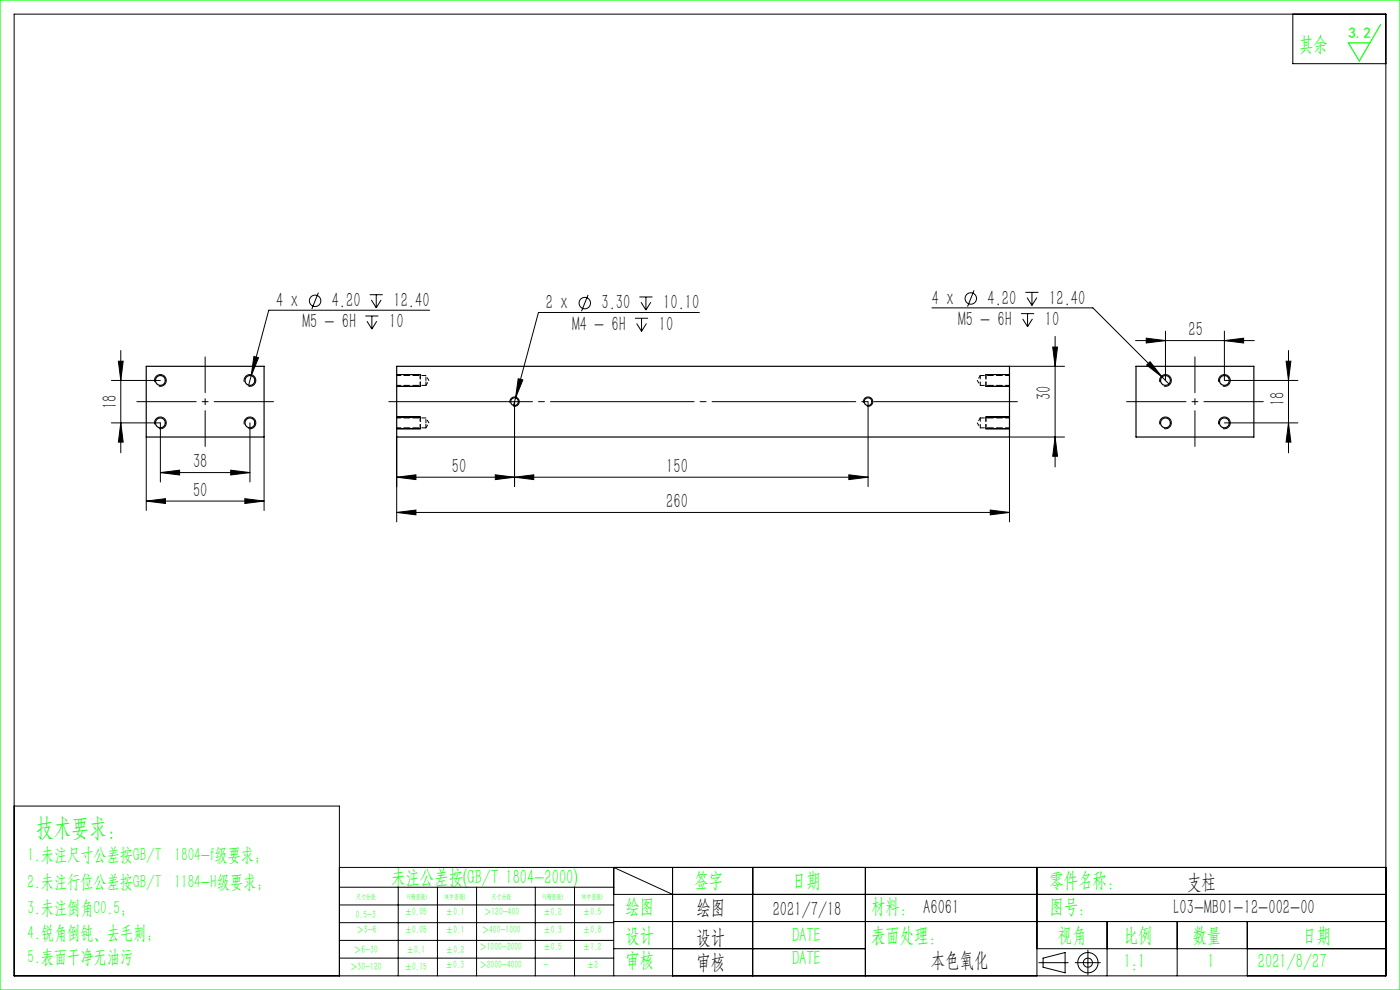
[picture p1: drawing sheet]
<svg xmlns="http://www.w3.org/2000/svg" width="297mm" height="210mm" viewBox="0 0 297 210" stroke-linecap="round" stroke-linejoin="round" font-family="sans-serif">
<g fill="none" stroke="#000" stroke-width=".21">
<path d="M3 3h291v204h-291zM274.3 3v10.5h19.7M25.1 76.6h1l-.5 4.1zM25.6 74.4v21.7M53.9 75.6l.9 .3-1.5 3.8zM67.5 62.1l-1.3 3.4M77.5 67h2.8M77.8 68.1l1.1 1.7M78.4 62.5h2.8M78.8 63.6l1 1.7M78.9 67v2.8M79.8 62.5v2.8"/>
<path d="M79.9 68.1l-1 1.7M80.9 63.6l-1.1 1.7M84.2 79.5h5M91.2 65.8h-34.2l-4.2 15.9M124.8 62.6l-1.4 3.4M134.7 67.5h2.8M135.1 68.6l1 1.7M135.6 63h2.8M136 64.1l1 1.7M136.1 67.5v2.8M137 63v2.8M137.1 68.6l-1 1.7"/>
<path d="M138.1 64.1l-1.1 1.7M148.4 66.3h-34.2l-5.3 19.7M197.7 65.3h34.1l14.7 14.7M206.6 61.6l-1.3 3.4M209.2 79.5h5M214.2 77.7h11.6M216.6 66.5h2.8M216.9 67.6l1.1 1.7M217.5 62h2.8M217.9 63.1l1 1.7M218 66.5v2.8M218.9 62v2.8"/>
<path d="M219 67.6l-1 1.7M220 63.1l-1.1 1.7M223.3 73.6h1l-.5 4.1zM223.8 71.4v27.7M240.9 72.2h25.2M243.2 71.7l4 .5-4 .6zM244 76.7l2.5 3.3-3.2-2.6zM246.5 80l1.5 1.4M247.2 70.2v10.5M259.7 72.2l4.1-.5v1.1zM259.7 70.2v10.5h15.6M272.8 76.6h1.1l-.6 4.1z"/>
<path d="M273.3 74.4v21.7M23.6 89.7h10.4v12.5M23.6 80.7h10.4M25.6 89.7l.5 4.1h-1zM31 92.7v15.6M32.8 90a1.25 1.25 0 0 1 1.1-1.5 1.25 1.25 0 0 1 1.4 1.3 1.25 1.25 0 0 1-1.6 1.1M32.8 81a1.25 1.25 0 0 1 1.1-1.5 1.25 1.25 0 0 1 1.4 1.3 1.25 1.25 0 0 1-1.6 1.1M48.9 99.7l4.1 .5-4.1 .6zM51.8 81a1.25 1.25 0 0 1 1.1-1.5 1.25 1.25 0 0 1 1.4 1.3 1.25 1.25 0 0 1-1.6 1.1M51.8 90a1.25 1.25 0 0 1 1.1-1.5 1.25 1.25 0 0 1 1.4 1.3 1.25 1.25 0 0 1-1.6 1.1M53 89.7v12.5M56 92.7v15.6"/>
<path d="M84.2 82h5M84.2 91h5M84.2 88.5h5M84.2 92.7v18M108.2 85.5a1 1 0 0 1 .9-1.3 1 1 0 0 1 1.1 1.1 1 1 0 0 1-1.3 .9M109.2 85.2v18M109.9 80.3l1 .3-1.5 3.8zM183.2 85.5a1 1 0 0 1 .9-1.3 1 1 0 0 1 1.1 1.1 1 1 0 0 1-1.3 .9M184.2 85.2v18M209.2 82h5M209.2 91h5M209.2 88.5h5"/>
<path d="M223.8 92.7l.5 4.1h-1zM225.8 92.7h-11.6v18M246 90a1.25 1.25 0 0 1 1.1-1.5 1.25 1.25 0 0 1 1.4 1.3 1.25 1.25 0 0 1-1.6 1.1M246 81a1.25 1.25 0 0 1 1.1-1.5 1.25 1.25 0 0 1 1.4 1.3 1.25 1.25 0 0 1-1.6 1.1M258.5 81a1.25 1.25 0 0 1 1.1-1.5 1.25 1.25 0 0 1 1.4 1.3 1.25 1.25 0 0 1-1.6 1.1M258.5 90a1.25 1.25 0 0 1 1.1-1.5 1.25 1.25 0 0 1 1.4 1.3 1.25 1.25 0 0 1-1.6 1.1M259.7 89.7h15.6M273.3 89.7l.6 4.1h-1.1zM31 106.3l4.1-.5v1zM31 106.3h25M34 100.2l4.1-.5v1.1zM34 100.2h19"/>
<path d="M51.9 105.8l4.1 .5-4.1 .5zM84.2 108.7l4-.5v1zM84.2 101.2l4-.5v1zM84.2 108.7h130M84.2 101.2h100M105.1 100.7l4.1 .5-4.1 .5zM109.2 101.2l4-.5v1zM180.1 100.7l4.1 .5-4.1 .5zM210.1 108.2l4.1 .5-4.1 .5zM3 171h69v36M72 184h222M72 188.2h58.2"/>
<path d="M72 192h58.2M72 195.7h58.2M72 199.5h58.2M84.5 188.2v18.8M92.8 188.2v18.8M101.1 188.2v18.8M113.6 188.2v18.8M121.9 188.2v18.8M130.2 189.7h163.8M130.2 195.5h163.8M142.7 189.7l-12.5-5.7v23M142.7 184v23"/>
<path d="M159.7 184v23M183.6 184v23M220 184v23M234.9 195.5v11.5M249.7 195.5v11.5M264.6 195.5v11.5M72 203.2h58.2M130.2 201.2h53.4M220 201.2h74M220.4 204.2h6.2M221.3 203.2l4.7-1.1v4.3l-4.7-1.2zM228.1 204.2h5.3"/>
<path d="M230.8 201.5v5.3"/>
<circle cx="66.8" cy="63.8" r="1.21"/>
<circle cx="124.1" cy="64.3" r="1.21"/>
<circle cx="205.9" cy="63.3" r="1.21"/>
<circle cx="230.8" cy="204.2" r="2.15"/>
<circle cx="230.8" cy="204.2" r=".96"/>
</g>
<path d="M58 85.2h-29M239 85.2h29" fill="none" stroke="#000" stroke-width=".21" stroke-dasharray="30.5 1.3 1.3 1.3" stroke-dashoffset="17.9"/>
<path d="M43.5 75.7v19M253.5 94.7v-19" fill="none" stroke="#000" stroke-width=".21" stroke-dasharray="30.5 1.3 1.3 1.3" stroke-dashoffset="22.9"/>
<path d="M82.2 85.2h134" fill="none" stroke="#000" stroke-width=".21" stroke-dasharray="30.5 1.3 1.3 1.3" stroke-dashoffset="-.3"/>
<path d="M0 0h297v210h-297zM292.9 5.2l-4.5 7.7-2.4-3.8h4.6" fill="none" stroke="#0f0" stroke-width=".25"/>
<path d="M209.2 79.5v2.5M89.2 82v-2.5M89.2 91v-2.5M209.2 88.5v2.5" fill="none" stroke="#000" stroke-width=".21" stroke-dasharray="1.3 .6" stroke-dashoffset=".3"/>
<g fill="#000">
<path d="M25.1 76.6h1l-.5 4.1zM25.6 89.7l.5 4.1h-1z"/>
<path d="M223.8 92.7l.5 4.1h-1zM223.3 73.6h1l-.5 4.1zM273.3 89.7l.6 4.1h-1.1zM272.8 76.6h1.1l-.6 4.1z"/>
<path d="M34 100.2l4.1-.5v1.1zM48.9 99.7l4.1 .5-4.1 .6z"/>
<path d="M51.9 105.8l4.1 .5-4.1 .5zM31 106.3l4.1-.5v1z"/>
<path d="M84.2 108.7l4-.5v1zM210.1 108.2l4.1 .5-4.1 .5zM109.2 101.2l4-.5v1zM180.1 100.7l4.1 .5-4.1 .5zM84.2 101.2l4-.5v1zM105.1 100.7l4.1 .5-4.1 .5zM109.9 80.3l-.5 4.1 1.5-3.8zM243.2 71.7l4 .5-4 .6zM259.7 72.2l4.1-.5v1.1zM244 76.7l-.7 .7 3.2 2.6zM53.9 75.6l-.6 4.1 1.5-3.8z"/>
</g>
<g fill="none" stroke="#000" stroke-width=".25">
<path d="M31 77.7h25v15h-25zM84.2 77.7h130v15h-130zM241 77.7h25v15h-25z"/>
<circle cx="34" cy="89.7" r="1.05"/>
<circle cx="34" cy="80.7" r="1.05"/>
<circle cx="53" cy="89.7" r="1.05"/>
<circle cx="53" cy="80.7" r="1.05"/>
<circle cx="109.2" cy="85.2" r=".82"/>
<circle cx="184.2" cy="85.2" r=".82"/>
<circle cx="247.2" cy="89.7" r="1.05"/>
<circle cx="247.2" cy="80.7" r="1.05"/>
<circle cx="259.7" cy="89.7" r="1.05"/>
<circle cx="259.7" cy="80.7" r="1.05"/>
</g>
<path d="M208 79.7v2.1M90.4 89.7v-1M90.4 90.8v-1.1M90.4 80.7v-1M90.4 81.8v-1.1M208 88.7v2.1" fill="none" stroke="#000" stroke-width=".21" stroke-dasharray="1.3 .6" stroke-dashoffset=".5"/>
<path d="M90.4 79.7h-6.2M214.2 79.7h-6.2M84.2 90.8h6.2M84.2 81.8h6.2M90.4 88.7h-6.2M208 90.8h6.2M208 81.8h6.2M214.2 88.7h-6.2" fill="none" stroke="#000" stroke-width=".21" stroke-dasharray="1.3 .6" stroke-dashoffset=".4"/>
<path d="M208 79.7l-.7 1M90.4 90.8l.6-1.1M90.4 81.8l.6-1.1M91 89.7l-.6-1M91 80.7l-.6-1M207.3 89.7l.7 1.1M207.3 80.7l.7 1.1M208 88.7l-.7 1" fill="none" stroke="#000" stroke-width=".21" stroke-dasharray="1.3 .6" stroke-dashoffset=".6"/>
<text font-size="5.4" fill="#0f0" x="7.7" y="177.2">技术要求：</text>
<g font-size="4.4" fill="#0f0">
<text x="275.6" y="10.8">其余</text>
<text x="83" y="187.5">未注公差按(GB/T 1804-2000)</text>
<text x="147.3" y="188">签字</text>
<text x="168" y="188">日期</text>
<text x="222.6" y="188">零件名称：</text>
<text x="132.7" y="193.6">绘图</text>
<text x="184.8" y="193.6">材料： A6061</text>
<text x="222.6" y="193.6">图号：</text>
<text x="132.7" y="199.8">设计</text>
<text x="168" y="199.8">DATE</text>
<text x="184.8" y="199.8">表面处理：</text>
<text x="224.4" y="199.8">视角</text>
<text x="238.4" y="199.8">比例</text>
<text x="253" y="199.8">数量</text>
<text x="276.3" y="199.8">日期</text>
<text x="132.7" y="205.1">审核</text>
<text x="168" y="204.6">DATE</text>
<text x="238.4" y="205.3">1:1</text>
<text x="256.2" y="205.3">1</text>
<text x="266.9" y="205.3">2021/8/27</text>
</g>
<g font-size="4.4">
<text x="58.6" y="65.1">4 x</text>
<text x="70.4" y="65.1">4.20</text>
<text x="83.5" y="65.1">12.40</text>
<text x="115.8" y="65.6">2 x</text>
<text x="127.6" y="65.6">3.30</text>
<text x="140.7" y="65.6">10.10</text>
<text x="197.7" y="64.6">4 x</text>
<text x="209.5" y="64.6">4.20</text>
<text x="222.6" y="64.6">12.40</text>
<text x="64.1" y="69.6">M5 - 6H</text>
<text x="82.6" y="69.6">10</text>
<text x="121.3" y="70.1">M4 - 6H</text>
<text x="139.8" y="70.1">10</text>
<text x="203.2" y="69.1">M5 - 6H</text>
<text x="221.7" y="69.1">10</text>
<text x="252.1" y="71.4">25</text>
<text x="24.8" y="86.7" transform="rotate(-90 24.8 86.7)">18</text>
<text x="223" y="84.9" transform="rotate(-90 223 84.9)">30</text>
<text x="272.5" y="86.1" transform="rotate(-90 272.5 86.1)">18</text>
<text x="41" y="99.4">38</text>
<text x="95.9" y="100.4">50</text>
<text x="141.3" y="100.4">150</text>
<text x="40.9" y="105.4">50</text>
<text x="141.3" y="107.8">260</text>
<text x="251.8" y="188.6">支柱</text>
<text x="147.8" y="194">绘图</text>
<text x="163.9" y="194.3">2021/7/18</text>
<text x="249" y="194">L03-MB01-12-002-00</text>
<text x="147.8" y="200.2">设计</text>
<text x="147.8" y="205.5">审核</text>
<text x="197.5" y="205">本色氧化</text>
</g>
<g font-size="4" fill="#0f0">
<text x="5.9" y="182.6">1.未注尺寸公差按GB/T 1804-f级要求；</text>
<text x="5.9" y="188.4">2.未注行位公差按GB/T 1184-H级要求；</text>
<text x="5.9" y="193.9">3.未注倒角C0.5；</text>
<text x="5.9" y="199.2">4.锐角倒钝、去毛刺；</text>
<text x="5.9" y="204.2">5.表面干净无油污</text>
</g>
<text font-size="3.2" fill="#0f0" x="286.1" y="8">3.2</text>
<g font-size="2.3" fill="#0f0">
<text x="75.5" y="194.7">0.5-3</text>
<text x="75.6" y="198">＞3-6</text>
<text x="85.9" y="194.2">±0.05</text>
<text x="85.9" y="198">±0.05</text>
<text x="94.6" y="194.2">±0.1</text>
<text x="94.6" y="198">±0.1</text>
<text x="102.2" y="198">＞400-1000</text>
<text x="102.7" y="194.2">＞120-400</text>
<text x="115.3" y="194.2">±0.2</text>
<text x="115.3" y="198">±0.3</text>
<text x="123.7" y="194.2">±0.5</text>
<text x="123.7" y="198">±0.8</text>
<text x="75.1" y="202.2">＞6-30</text>
<text x="86.3" y="202.2">±0.1</text>
<text x="94.6" y="202.2">±0.2</text>
<text x="101.7" y="201.6">＞1000-2000</text>
<text x="115.3" y="201.6">±0.5</text>
<text x="123.7" y="201.6">±1.2</text>
<text x="74.3" y="205.8">＞30-120</text>
<text x="85.9" y="205.8">±0.15</text>
<text x="94.5" y="205.4">±0.3</text>
<text x="101.7" y="205.4">＞2000-4000</text>
<text x="115.3" y="205.4">-</text>
<text x="124.5" y="205.4">±2</text>
</g>
<g font-size="1.5" fill="#0f0">
<text x="75.5" y="190.6">尺寸分段</text>
<text x="86.4" y="190.6">F(精密级)</text>
<text x="94.4" y="190.6">M(中密级)</text>
<text x="104.3" y="190.6">尺寸分段</text>
<text x="115.2" y="190.6">F(精密级)</text>
<text x="123.5" y="190.6">M(中密级)</text>
</g>
</svg>
